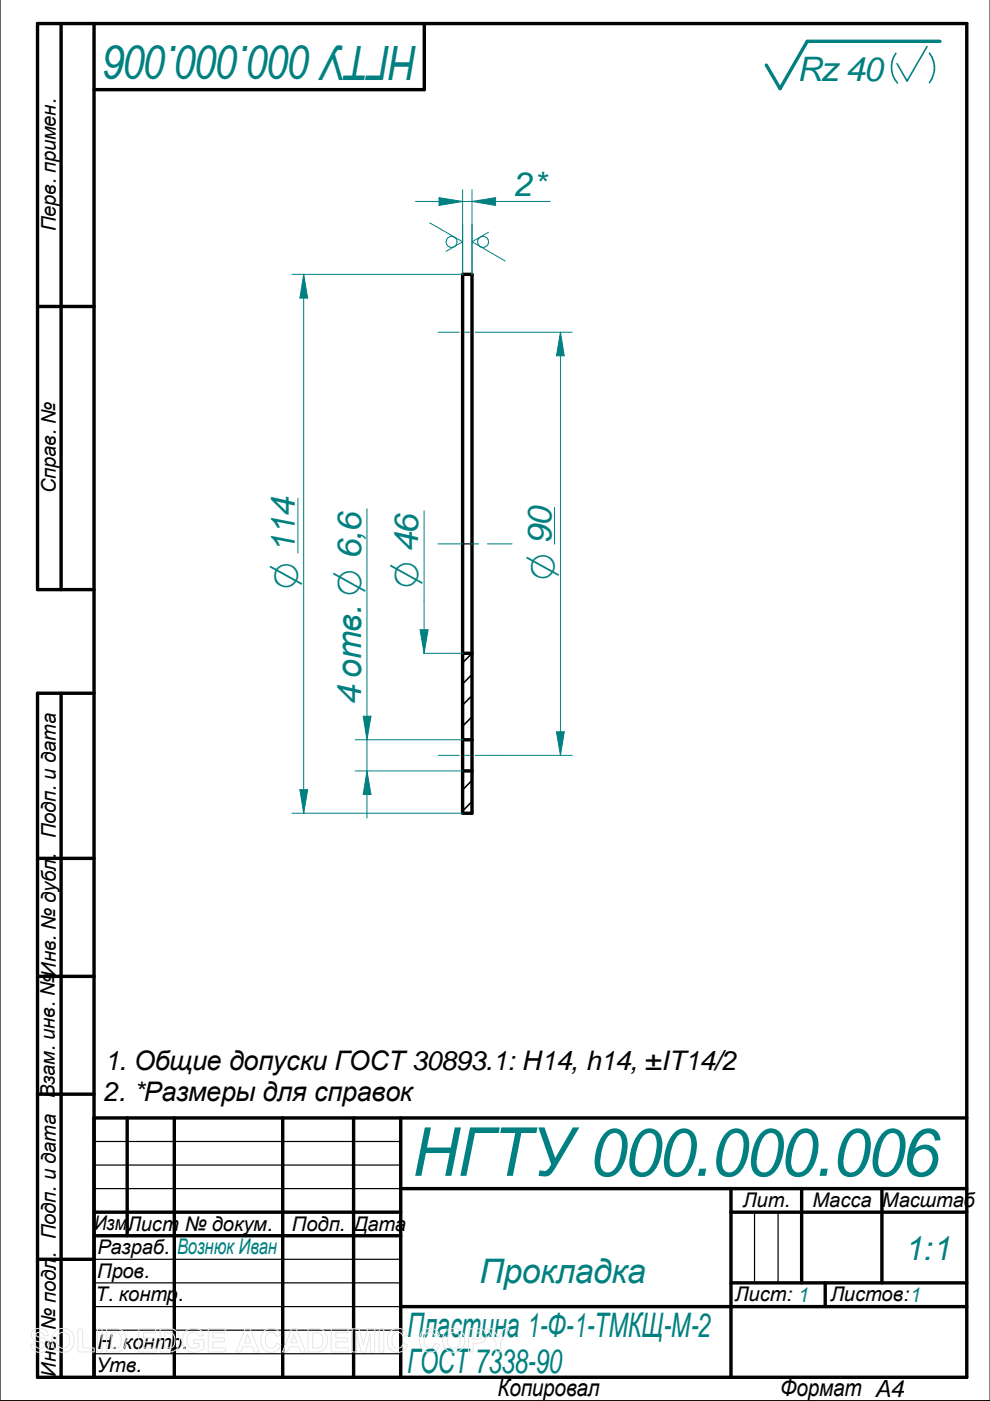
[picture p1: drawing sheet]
<svg xmlns="http://www.w3.org/2000/svg" width="210mm" height="297mm" viewBox="0 0 210 297" stroke-linecap="round" stroke-linejoin="round" font-family="sans-serif">
<g fill="none" stroke="#000" stroke-width=".72">
<path d="M13 5v120M19.9 5v287M90 5v14h-70.1M98.1 58.2h2v114.2h-2zM8 65h11.9M19.9 125h-11.9v-120h197v287h-197v-145h11.9M98.1 138.5h2M13 147v145M98.1 156.8h2M98.1 163.4h2M8 182h11.9M8 207h11.9"/>
<path d="M8 232h11.9M19.9 237h185.1M27 237v25M37 237v55M59.9 237v55M75 237v55M85 237v55M19.9 257h65.1M85 252h120M155 252v40M155 257h50M170 252v20"/>
<path d="M187 252v20M8 267h11.9M19.9 262h65.1M85 277h120M155 272h50M175 272v5"/>
</g>
<path d="M199.3 8.8h-28.1l-5.8 10-2.9-5" fill="none" stroke="#008080" stroke-width=".72"/>
<path d="M189.9 11.3a5.1 5.1 0 0 0 .4 6.3M196.6 9.9l-4.3 7.3-2.1-3.7M197.1 11.3a5.1 5.1 0 0 1 0 6.2" fill="none" stroke="#008080" stroke-width=".34"/>
<path d="M98.1 115.3h2M19.9 242h65.1M19.9 247h65.1M19.9 252h65.1M160 257v15M165 257v15M19.9 267h65.1M19.9 272h65.1M19.9 277h65.1M19.9 282h65.1M19.9 287h65.1" fill="none" stroke="#000" stroke-width=".25"/>
<path d="M0 0v297h209.9M100.1 138.5l-2 2M100.1 143l-2 2M100.1 147.5l-2 2M100.1 152l-2 2M100.1 156.5l-.4 .3M100.1 165.4l-2 2.1M100.1 169.9l-2 2.1" fill="none" stroke="#000" stroke-width=".34"/>
<path d="M64.4 58.2l.8 5h-1.6z" fill="none" stroke="#008080" stroke-width=".21"/>
<path d="M64.4 58.2l.8 5h-1.6z" fill="#008080"/>
<path d="M63.6 167.4h1.6l-.8 5z" fill="none" stroke="#008080" stroke-width=".21"/>
<path d="M63.6 167.4h1.6l-.8 5z" fill="#008080"/>
<path d="M61.9 58.2h36.2M64.4 58.2v114.2M100.1 42.7l5-.8v1.7zM63.2 105.6v11.7M61.9 172.4h36.2" fill="none" stroke="#008080" stroke-width=".21"/>
<path d="M100.1 42.7l5-.8v1.7z" fill="#008080"/>
<path d="M93.1 41.9l5 .8-5 .9z" fill="none" stroke="#008080" stroke-width=".21"/>
<path d="M93.1 41.9l5 .8-5 .9z" fill="#008080"/>
<path d="M88.1 42.7h28.6M98.1 40.2v18M100.1 40.2v18M77 151.8h1.7l-.9 5z" fill="none" stroke="#008080" stroke-width=".21"/>
<path d="M77 151.8h1.7l-.9 5z" fill="#008080"/>
<path d="M77.8 163.4l.9 5h-1.7z" fill="none" stroke="#008080" stroke-width=".21"/>
<path d="M77.8 163.4l.9 5h-1.7z" fill="#008080"/>
<path d="M77.8 107.9v65.5M89.7 138.5h8.4M89.9 127.3v11.2M75.3 156.8h22.8M75.3 163.4h22.8M92.9 160.1h4.5M98.5 160.1h1.1M100.8 160.1h4.4" fill="none" stroke="#008080" stroke-width=".21"/>
<path d="M89.1 133.5h1.7l-.9 5z" fill="#008080"/>
<path d="M92.9 70.4h4.5M98.5 70.4h1.1M100.8 70.4h4.4M118.8 70.4l.8 5h-1.6zM89.9 108.3v19M92.8 115.3h5.2M99.8 115.3h1.7M103.3 115.3h5.3M89.1 133.5h1.7l-.9 5z" fill="none" stroke="#008080" stroke-width=".21"/>
<path d="M118.8 70.4l.8 5h-1.6z" fill="#008080"/>
<path d="M118 155.2h1.6l-.8 4.9z" fill="none" stroke="#008080" stroke-width=".21"/>
<path d="M118 155.2h1.6l-.8 4.9z" fill="#008080"/>
<g fill="none" stroke="#008080" stroke-width=".21">
<path d="M91.1 47.2l7 4.1-3.5 2M98.1 47.5v10.7M100.1 47.5v10.7M103.6 49.2l-3.5 2.1 7 4M105.2 70.4h16.1M118.8 70.4v89.7M117.6 107.6v7.8M105.2 160.1h16.1"/>
<circle cx="95.7" cy="51.3" r="1.17"/>
<circle cx="102.4" cy="51.3" r="1.17"/>
</g>
<g fill="none" stroke="#e6e6e6" stroke-width=".21">
<path d="M7 282.1a2.33 2.33 0 0 1 2.9 .2l.3 .9h-.9a.91 .91 0 0 0-.7-.7 .91 .91 0 0 0-1 .5l.1 .3 .5 .2a2.12 2.12 0 0 1 2.2 1.4 1.76 1.76 0 0 1-2.4 1.8l-.7-.2-.6-.7-.2-.8 .9-.1a1.05 1.05 0 0 0 .9 1 1.05 1.05 0 0 0 1.1-.7 1.7 1.7 0 0 0-1.6-.8 1.39 1.39 0 0 1-.8-2.3zM11.7 282.3a2.47 2.47 0 0 1 3.1-.2 2.47 2.47 0 0 1 .8 3 2.4 2.4 0 0 1-3 1.5 2.4 2.4 0 0 1-1.5-3.1zM12.4 282.9a1.39 1.39 0 0 1 1.7-.3 1.39 1.39 0 0 1 .7 1.5 1.41 1.41 0 0 1-1.4 1.8 1.41 1.41 0 0 1-1.4-1.8l.1-.7zM16.6 281.8h.9v4h2.5v.8h-3.4zM20.7 281.7h.9v4.9h-.9zM22.6 281.7h1.8a2.2 2.2 0 0 1 2.3 2.8 2.05 2.05 0 0 1-2.3 2.1h-1.8zM23.6 282.6a1.8 1.8 0 0 1 1.9 .5 2.03 2.03 0 0 1-.4 2.6l-1.5 .1zM29.4 281.7h3.6v.9h-2.6v1h2.5v.9h-2.5v1.3h2.7v.8h-3.7zM34 281.7h1.7a2.2 2.2 0 0 1 2.3 2.8 2.05 2.05 0 0 1-2.2 2.1h-1.8zM34.9 282.6a1.8 1.8 0 0 1 2 .5 2.03 2.03 0 0 1-.5 2.6l-1.5 .1zM39.3 282.3a2.56 2.56 0 0 1 3.6 .2l.3 .6-1 .2a1.36 1.36 0 0 0-1.6-.7 1.36 1.36 0 0 0-1 1.5 1.55 1.55 0 0 0 .8 1.6 1.55 1.55 0 0 0 1.8-.2v-.6h-1.1v-.9h2.1v2a2.7 2.7 0 0 1-4.5-1.2 2.79 2.79 0 0 1 .6-2.5zM44.2 281.7h3.6v.9h-2.7v1h2.5v.9h-2.5v1.3h2.7v.8h-3.6z"/>
<path d="M52 281.7h1l2 4.9h-1.1l-.4-1.1h-2l-.4 1.1h-1zM52.5 282.9l.7 1.8h-1.4zM55.9 282.3a2.15 2.15 0 0 1 3.6 .8l-.9 .2a1.24 1.24 0 0 0-1.6-.7 1.24 1.24 0 0 0-.7 1.5 1.25 1.25 0 0 0 .5 1.6 1.25 1.25 0 0 0 1.6-.3l.2-.6 1 .3a2.19 2.19 0 0 1-2.6 1.6 2.19 2.19 0 0 1-1.7-2.5l.1-.9zM61.8 281.7h1l2 4.9h-1l-.5-1.1h-2l-.4 1.1h-1zM62.3 282.9l.7 1.8h-1.4zM65.3 281.7h1.8a2.2 2.2 0 0 1 2.3 2.8 2.05 2.05 0 0 1-2.3 2.1h-1.8zM66.3 282.6a1.8 1.8 0 0 1 1.9 .5 2.03 2.03 0 0 1-.4 2.6l-1.5 .1zM70.2 281.7h3.6v.9h-2.6v1h2.5v.9h-2.5v1.3h2.7v.8h-3.7zM74.7 281.7h1.5l.8 3.4 .9-3.4h1.6v4.9h-1v-3.9l-1 3.9h-.9l-1-3.9v3.9h-.9zM80.4 281.7h1v4.9h-1zM82.7 282.3a2.15 2.15 0 0 1 3.7 .8l-1 .2a1.24 1.24 0 0 0-1.6-.7 1.24 1.24 0 0 0-.7 1.5 1.25 1.25 0 0 0 .5 1.6 1.25 1.25 0 0 0 1.6-.3l.3-.6 .9 .3a2.19 2.19 0 0 1-2.6 1.6 2.19 2.19 0 0 1-1.7-2.5l.1-.9zM89.5 282.3a2.15 2.15 0 0 1 3.7 .8l-1 .2a1.24 1.24 0 0 0-1.5-.7 1.24 1.24 0 0 0-.8 1.5 1.25 1.25 0 0 0 .5 1.6 1.25 1.25 0 0 0 1.6-.3l.3-.6 .9 .3a2.19 2.19 0 0 1-2.5 1.6 2.19 2.19 0 0 1-1.8-2.5l.1-.9z"/>
<path d="M94.5 282.3a2.47 2.47 0 0 1 3.1-.2 2.47 2.47 0 0 1 .8 3 2.4 2.4 0 0 1-3 1.5 2.4 2.4 0 0 1-1.5-3.1zM95.2 282.9a1.39 1.39 0 0 1 1.7-.3 1.39 1.39 0 0 1 .7 1.5 1.41 1.41 0 0 1-1.4 1.8 1.41 1.41 0 0 1-1.4-1.8l.1-.7zM99.4 281.7h1.5a1.58 1.58 0 0 1 2 .8 1.58 1.58 0 0 1-.6 2.1l-.8 .1-1.2 .1v1.8h-.9zM100.3 282.6h.5a.87 .87 0 0 1 1.3 .8l-.5 .4-1.3 .1zM103.3 281.7h1.2l1.2 2 1.1-2h1.1l-1.8 2.9v2h-.9v-2z"/>
</g>
<text font-size="14.3" fill="#008080" x="87.5" y="249.3">НГТУ000.000.006</text>
<text font-size="10" fill="#008080" x="88.5" y="9.7" transform="rotate(-180 88.5 9.7)">НГТУ000.000.006</text>
<g font-size="7.8" fill="#008080">
<text x="63.2" y="125" transform="rotate(-90 63.2 125)">O 114</text>
<text x="88.7" y="124.8" transform="rotate(-90 88.7 124.8)">O 46</text>
<text x="117.6" y="123" transform="rotate(-90 117.6 123)">O 90</text>
</g>
<g font-size="7.2" fill="#008080">
<text x="169" y="17.2">Rz 40</text>
<text x="109" y="41.5">2*</text>
<text x="76.6" y="149.6" transform="rotate(-90 76.6 149.6)">4 отв. O 6,6</text>
<text x="191.7" y="267.1">1:1</text>
<text x="101.6" y="272.1">Прокладка</text>
<text x="86.3" y="283.5">Пластина 1-Ф-1-ТМКЩ-М-2</text>
<text x="86.3" y="291">ГОСТ7338-90</text>
</g>
<g font-size="5.7">
<text x="22.1" y="226.8">1. Общие допуски ГОСТ30893.1: Н14, h14, ±IT14/2</text>
<text x="22" y="233.4">2. *Размеры для справок</text>
</g>
<g font-size="5">
<text x="105.5" y="296">Копировал</text>
<text x="165.4" y="295.9">Формат A4</text>
</g>
<text font-size="4.6" fill="#008080" x="37.6" y="265.8">Вознюк Иван</text>
<g font-size="4.3">
<text x="11.9" y="49" transform="rotate(-90 11.9 49)">Перв. примен.</text>
<text x="11.9" y="104.6" transform="rotate(-90 11.9 104.6)">Справ. №</text>
<text x="11.9" y="177.7" transform="rotate(-90 11.9 177.7)">Подп. и дата</text>
<text x="11.6" y="232.8" transform="rotate(-90 11.6 232.8)">Взам. инв. №Инв. № дубл.</text>
<text x="157.5" y="255.9">Лит.</text>
<text x="172.3" y="255.9">Масса Масштаб</text>
<text x="19.9" y="260.8">Изм.</text>
<text x="27" y="260.9">Лист № докум.</text>
<text x="61.8" y="260.9">Подп.</text>
<text x="75" y="260.9">Дата</text>
<text x="11.9" y="266.8" transform="rotate(-90 11.9 266.8)">. Подп. и дата</text>
<text x="20.7" y="265.9">Разраб.</text>
<text x="20.3" y="275.9">Т. контр</text>
<text x="20.6" y="270.9">Пров.</text>
<text x="37.7" y="275.9">.</text>
<text x="155.8" y="275.9">Лист: 1</text>
<text x="176.1" y="275.9">Листов:1</text>
<text x="20.7" y="285.9">Н</text>
<text x="23.7" y="285.9">. контр.</text>
<text x="11.9" y="291.8" transform="rotate(-90 11.9 291.8)">Инв. № подл</text>
<text x="20.4" y="290.9">Утв.</text>
</g>
</svg>
